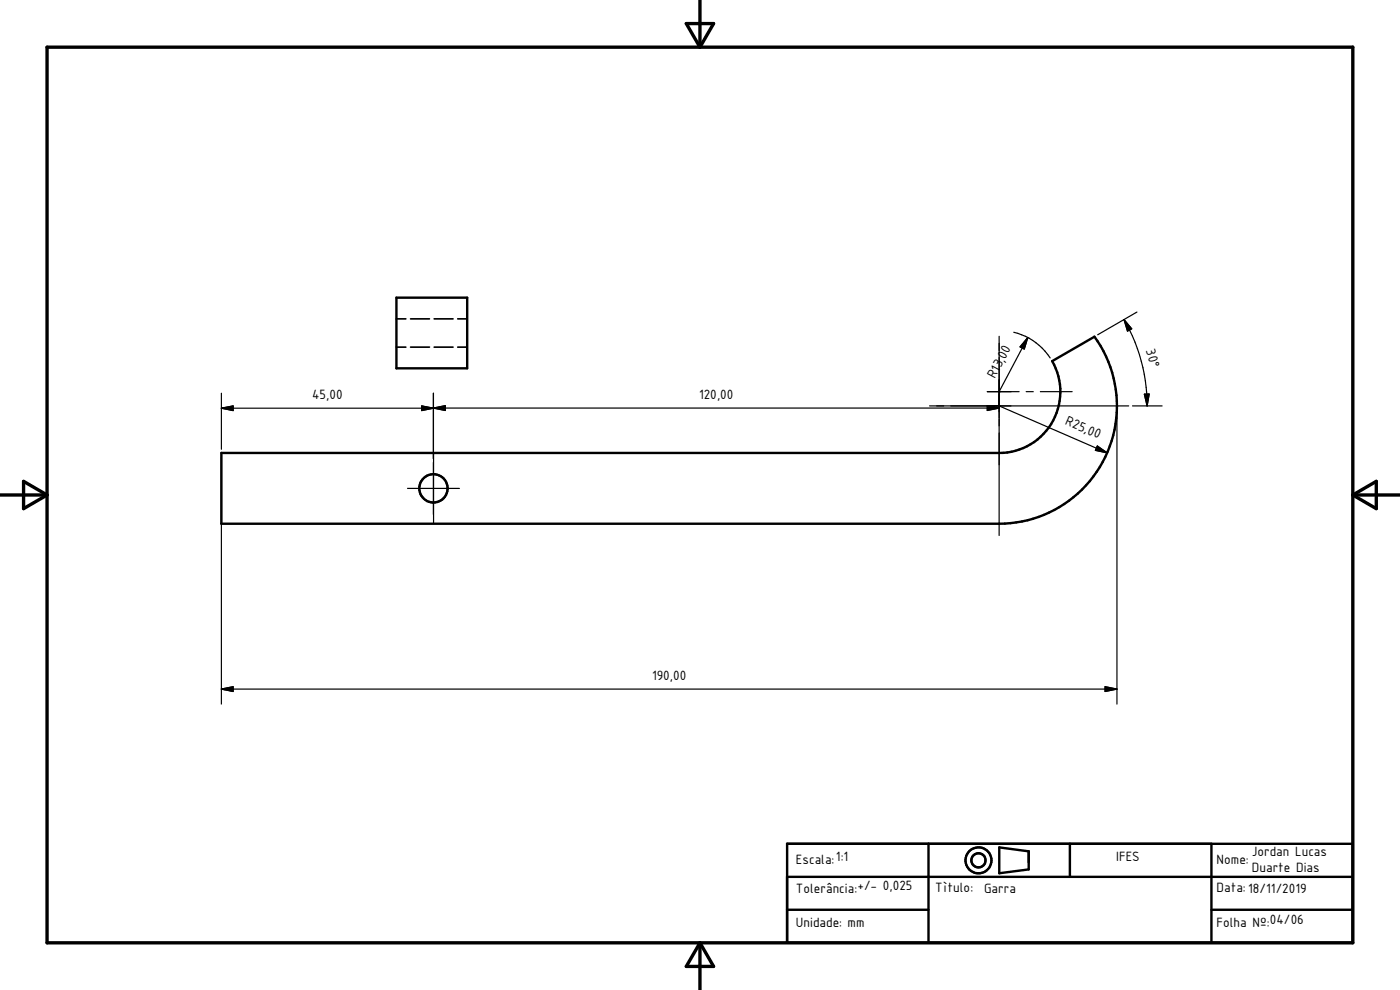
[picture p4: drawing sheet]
<svg xmlns="http://www.w3.org/2000/svg" width="297mm" height="210mm" viewBox="0 0 297 210" stroke-linecap="round" stroke-linejoin="round" font-family="sans-serif">
<g fill="none" stroke="#000" stroke-width=".51">
<path d="M84.1 63.1h15v15h-15zM47 96.1h165a13 13 0 0 0 11.2-19.5l9-5.2a25 25 0 0 1-20.2 39.7h-165zM167 179h120v21h-120zM197 179v21M212 179.8l6.2 .8v3.8l-6.2 .9zM227 179v7M257 179v21M167 186h120M167 193h30M257 193h30"/>
<circle cx="92" cy="103.6" r="3"/>
<circle cx="207.6" cy="182.5" r="1.5"/>
<circle cx="207.6" cy="182.5" r="2.76"/>
</g>
<path d="M84.1 73.6h2M84.1 67.6h2M87.1 73.6h4M87.1 67.6h4M92.1 73.6h4M92.1 67.6h4M97.1 73.6h2M97.1 67.6h2" fill="none" stroke="#000" stroke-width=".36"/>
<path d="M10 10h277v190h-277zM145.6 5h5.8l-2.9 5zM148.5 0v10M0 105h10M5 102.1l5 2.9-5 2.9zM287 105h10M287 105l5-2.9v5.8zM148.5 200v10M148.5 200l2.9 5h-5.8z" fill="none" stroke="#000" stroke-width=".71"/>
<g fill="none" stroke="#000" stroke-width=".25">
<path d="M212 71.4v42.2M215.1 70.5a12.8 12.8 0 0 1 7.7 5.4M218 71.6l-6 11.5M218 71.6l-.7 2.4-.9-.4zM238.5 67.8a36.6 36.6 0 0 1 4.9 18.3M238.5 67.8l1.6 2-.9 .4zM241.2 66.2l-8.3 4.8M47 86.6l2.5-.5v1zM47 83.4v11.9M47 96.9v52.5M47 86.6h45M89.5 86.1l2.5 .5-2.5 .5z"/>
<path d="M92 83.4v27.7M92 86.6h120M92 86.6l2.5-.5v1zM197.2 86.1h42.3M209.5 83.1h6.7M209.5 86.1l2.5 .5-2.5 .5zM212 83.1h.1M212 86.1h.1M212 86.1l22.9 10M217.7 83.1h1.5M220.7 83.1h6.8M232.8 94.6l2.1 1.5-2.5-.6z"/>
<path d="M237 86.9v62.5M240.3 86.1h6.2M242.8 83.6h1l-.4 2.5zM86.5 103.6h11M47 146.2h190M47 146.2l2.5-.5v1zM234.4 145.7l2.6 .5-2.6 .5z"/>
</g>
<path d="M218 71.6l-.7 2.4-.9-.4zM238.5 67.8l1.6 2-.9 .4zM47 86.6l2.5-.5v1zM89.5 86.1l2.5 .5-2.5 .5zM92 86.6l2.5-.5v1zM209.5 86.1l2.5 .5-2.5 .5zM232.8 94.6l2.1 1.5-2.5-.6zM242.8 83.6h1l-.4 2.5zM47 146.2l2.5-.5v1zM234.4 145.7l2.6 .5-2.6 .5z" fill="#000" stroke="#000" stroke-width=".25"/>
<g font-size="3.1">
<text x="243.1" y="74.3" transform="rotate(75 243.1 74.3)">30°</text>
<text x="211.1" y="80.5" transform="rotate(-62 211.1 80.5)">R13,0</text>
<text x="66.2" y="84.6">45,00</text>
<text x="148.3" y="84.6">120,00</text>
<text x="225.9" y="90" transform="rotate(23 225.9 90)">R25,00</text>
<text x="138.3" y="144.2">190,00</text>
<text x="168.9" y="183.3">Escala:1:1</text>
<text x="236.8" y="182.7">IFES</text>
<text x="258.1" y="183.3">Nome:</text>
<text x="265.6" y="181.5">Jordan Lucas</text>
<text x="265.6" y="185.1">Duarte Dias</text>
<text x="168.9" y="189.4">Tolerância:+/- 0,025</text>
<text x="198.4" y="189.1">Tìtulo:</text>
<text x="208.8" y="189.5">Garra</text>
<text x="258.1" y="189.2">Data:18/11/2019</text>
<text x="168.9" y="196.7">Unidade: mm</text>
<text x="258.1" y="196.7">Folha Nº:</text>
<text x="269.4" y="195.9">04/06</text>
</g>
</svg>
